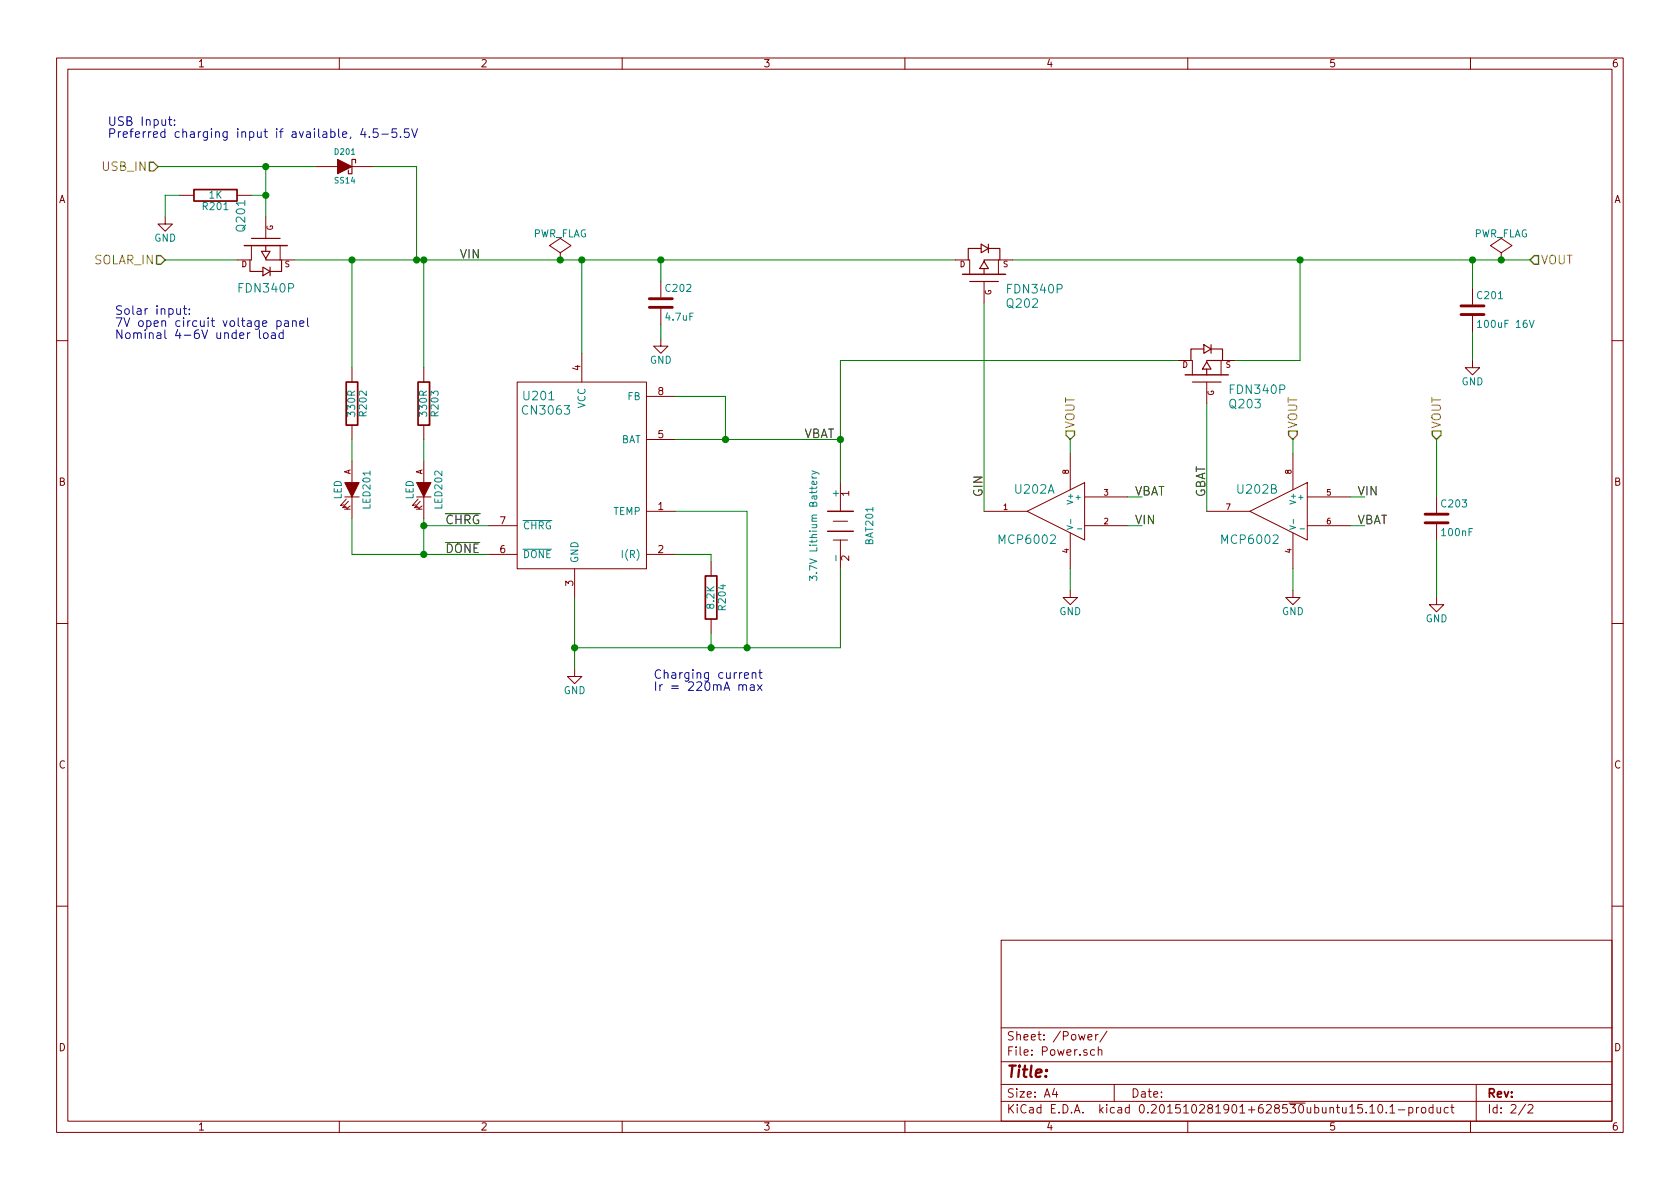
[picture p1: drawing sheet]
EESchema Schematic File Version 2
LIBS:freetronics_schematic
LIBS:power
LIBS:device
LIBS:transistors
LIBS:conn
LIBS:linear
LIBS:regul
LIBS:74xx
LIBS:cmos4000
LIBS:adc-dac
LIBS:memory
LIBS:xilinx
LIBS:microcontrollers
LIBS:dsp
LIBS:microchip
LIBS:analog_switches
LIBS:motorola
LIBS:texas
LIBS:intel
LIBS:audio
LIBS:interface
LIBS:digital-audio
LIBS:philips
LIBS:display
LIBS:cypress
LIBS:siliconi
LIBS:opto
LIBS:atmel
LIBS:contrib
LIBS:valves
LIBS:ESPlant
LIBS:ESP8266
LIBS:ESPlant-cache
EELAYER 25 0
EELAYER END
$Descr A4 11693 8268
encoding utf-8
Sheet 2 2
Title ""
Date ""
Rev ""
Comp ""
Comment1 ""
Comment2 ""
Comment3 ""
Comment4 ""
$EndDescr
$Comp
L CN3063 U201
U 1 1
P 4050 3250
F 0 "U201" H 3750 3750 60  0000 C CNN
F 1 "CN3063" H 3800 3650 60  0000 C CNN
F 2 "" H 3800 2900 60  0000 C CNN
F 3 "" H 3800 2900 60  0000 C CNN
	1    4050 3250
	1    0    0    -1  
$EndComp
Text HLabel 1100 1150 0    60   Input ~ 0
USB_IN
Text HLabel 1150 1800 0    60   Input ~ 0
SOLAR_IN
$Comp
L BATTERY BAT201
U 1 1
P 5850 3650
F 0 "BAT201" H 5850 3850 50  0000 C CNN
F 1 "3.7V Lithium Battery" H 5850 3460 50  0000 C CNN
F 2 "" H 5850 3650 60  0000 C CNN
F 3 "" H 5850 3650 60  0000 C CNN
	1    5850 3650
	0    1    1    0   
$EndComp
$Comp
L GND #PWR202
U 1 1
P 4000 4650
F 0 "#PWR202" H 4000 4400 50  0001 C CNN
F 1 "GND" H 4000 4500 50  0000 C CNN
F 2 "" H 4000 4650 60  0000 C CNN
F 3 "" H 4000 4650 60  0000 C CNN
	1    4000 4650
	1    0    0    -1  
$EndComp
$Comp
L R R204
U 1 1
P 4950 4150
F 0 "R204" V 5030 4150 50  0000 C CNN
F 1 "8.2K" V 4950 4150 50  0000 C CNN
F 2 "" V 4880 4150 30  0000 C CNN
F 3 "" H 4950 4150 30  0000 C CNN
	1    4950 4150
	1    0    0    -1  
$EndComp
$Comp
L MOSFET_P Q201
U 1 1
P 1850 1700
F 0 "Q201" H 1760 1870 60  0000 R CNN
F 1 "FDN340P" V 2150 1900 60  0000 R CNN
F 2 "" H 1850 1700 60  0000 C CNN
F 3 "" H 1850 1700 60  0000 C CNN
	1    1850 1700
	0    -1   1    0   
$EndComp
$Comp
L DIODE_SCHOTTKY D201
U 1 1
P 2400 1150
F 0 "D201" H 2400 1250 40  0000 C CNN
F 1 "SS14" H 2400 1050 40  0000 C CNN
F 2 "" H 2400 1150 60  0000 C CNN
F 3 "" H 2400 1150 60  0000 C CNN
	1    2400 1150
	1    0    0    -1  
$EndComp
$Comp
L R R201
U 1 1
P 1500 1350
F 0 "R201" V 1580 1350 50  0000 C CNN
F 1 "1K" V 1500 1350 50  0000 C CNN
F 2 "" H 1500 1350 60  0000 C CNN
F 3 "" H 1500 1350 60  0000 C CNN
	1    1500 1350
	0    1    1    0   
$EndComp
$Comp
L GND #PWR201
U 1 1
P 1150 1500
F 0 "#PWR201" H 1150 1250 50  0001 C CNN
F 1 "GND" H 1150 1350 50  0000 C CNN
F 2 "" H 1150 1500 60  0000 C CNN
F 3 "" H 1150 1500 60  0000 C CNN
	1    1150 1500
	1    0    0    -1  
$EndComp
$Comp
L LED LED202
U 1 1
P 2950 3400
F 0 "LED202" H 2950 3500 50  0000 C CNN
F 1 "LED" H 2950 3300 50  0000 C CNN
F 2 "" H 2950 3400 60  0000 C CNN
F 3 "" H 2950 3400 60  0000 C CNN
	1    2950 3400
	0    1    1    0   
$EndComp
$Comp
L R R203
U 1 1
P 2950 2800
F 0 "R203" V 3030 2800 50  0000 C CNN
F 1 "330R" V 2950 2800 50  0000 C CNN
F 2 "" H 2950 2800 60  0000 C CNN
F 3 "" H 2950 2800 60  0000 C CNN
	1    2950 2800
	1    0    0    -1  
$EndComp
Text Label 3200 1800 0    60   ~ 0
VIN
$Comp
L LED LED201
U 1 1
P 2450 3400
F 0 "LED201" H 2450 3500 50  0000 C CNN
F 1 "LED" H 2450 3300 50  0000 C CNN
F 2 "" H 2450 3400 60  0000 C CNN
F 3 "" H 2450 3400 60  0000 C CNN
	1    2450 3400
	0    1    1    0   
$EndComp
$Comp
L R R202
U 1 1
P 2450 2800
F 0 "R202" V 2530 2800 50  0000 C CNN
F 1 "330R" V 2450 2800 50  0000 C CNN
F 2 "" H 2450 2800 60  0000 C CNN
F 3 "" H 2450 2800 60  0000 C CNN
	1    2450 2800
	1    0    0    -1  
$EndComp
Text Label 3100 3650 0    60   ~ 0
~CHRG
Text Label 3100 3850 0    60   ~ 0
~DONE
Wire Wire Line
	5050 3050 5050 2750
Wire Wire Line
	5050 2750 4700 2750
Connection ~ 5050 3050
Wire Wire Line
	4700 3550 5200 3550
Wire Wire Line
	5200 3550 5200 4500
Wire Wire Line
	4000 4150 4000 4500
Wire Wire Line
	4000 4500 4000 4650
Wire Wire Line
	4950 3900 4950 3850
Wire Wire Line
	4950 3850 4700 3850
Wire Wire Line
	4050 1800 4050 2450
Connection ~ 4050 1800
Wire Wire Line
	1150 1800 1650 1800
Wire Wire Line
	1850 1150 1850 1350
Wire Wire Line
	1850 1350 1850 1500
Wire Wire Line
	1100 1150 1850 1150
Wire Wire Line
	1850 1150 2200 1150
Connection ~ 1850 1150
Wire Wire Line
	2600 1150 2900 1150
Wire Wire Line
	2900 1150 2900 1800
Connection ~ 2900 1800
Wire Wire Line
	1750 1350 1850 1350
Connection ~ 1850 1350
Wire Wire Line
	1150 1350 1250 1350
Wire Wire Line
	1150 1350 1150 1500
Wire Wire Line
	2050 1800 2450 1800
Wire Wire Line
	2450 1800 2900 1800
Wire Wire Line
	2900 1800 2950 1800
Wire Wire Line
	2950 1800 3900 1800
Wire Wire Line
	3900 1800 4050 1800
Wire Wire Line
	4050 1800 4600 1800
Wire Wire Line
	4600 1800 6650 1800
Wire Wire Line
	2950 3650 3400 3650
Wire Wire Line
	2950 2550 2950 1800
Connection ~ 2950 1800
Wire Wire Line
	2950 3600 2950 3650
Wire Wire Line
	2950 3650 2950 3850
Connection ~ 2950 3650
Wire Wire Line
	2950 3050 2950 3200
Connection ~ 2950 3850
Wire Wire Line
	6850 2100 6850 3550
Wire Wire Line
	2450 3850 2950 3850
Wire Wire Line
	2950 3850 3400 3850
Wire Wire Line
	2450 3050 2450 3200
Wire Wire Line
	2450 2550 2450 1800
Connection ~ 2450 1800
Wire Wire Line
	2450 3600 2450 3850
$Comp
L MOSFET_P Q202
U 1 1
P 6850 1900
F 0 "Q202" V 6650 1750 60  0000 R CNN
F 1 "FDN340P" V 6750 1750 60  0000 R CNN
F 2 "" H 6850 1900 60  0000 C CNN
F 3 "" H 6850 1900 60  0000 C CNN
	1    6850 1900
	0    -1   -1   0   
$EndComp
Text Notes 750  950  0    60   ~ 0
USB Input:\nPreferred charging input if available, 4.5-5.5V
Text Notes 800  2350 0    60   ~ 0
Solar input:\n7V open circuit voltage panel\nNominal 4-6V under load
Text Notes 4550 4800 0    60   ~ 0
Charging current\nIr = 220mA max
Wire Wire Line
	4000 4500 4950 4500
Wire Wire Line
	4950 4500 5200 4500
Wire Wire Line
	5200 4500 5850 4500
Connection ~ 4000 4500
Wire Wire Line
	4950 4400 4950 4500
Connection ~ 4950 4500
Connection ~ 5200 4500
$Comp
L GND #PWR204
U 1 1
P 7450 4100
F 0 "#PWR204" H 7450 3850 50  0001 C CNN
F 1 "GND" H 7450 3950 50  0000 C CNN
F 2 "" H 7450 4100 60  0000 C CNN
F 3 "" H 7450 4100 60  0000 C CNN
	1    7450 4100
	-1   0    0    -1  
$EndComp
$Comp
L MOSFET_P Q203
U 1 1
P 8400 2600
F 0 "Q203" V 8200 2450 60  0000 R CNN
F 1 "FDN340P" V 8300 2450 60  0000 R CNN
F 2 "" H 8400 2600 60  0000 C CNN
F 3 "" H 8400 2600 60  0000 C CNN
	1    8400 2600
	0    -1   -1   0   
$EndComp
Wire Wire Line
	4700 3050 5050 3050
Wire Wire Line
	5050 3050 5850 3050
Connection ~ 5850 3050
Wire Wire Line
	5850 2500 5850 3050
Wire Wire Line
	5850 3050 5850 3350
Wire Wire Line
	5850 2500 8200 2500
Wire Wire Line
	8400 2800 8400 3550
Text Label 5600 3050 0    60   ~ 0
VBAT
Connection ~ 9050 1800
Wire Wire Line
	8600 2500 9050 2500
Text Label 8400 3450 1    60   ~ 0
GBAT
Text Label 6850 3450 1    60   ~ 0
GIN
Wire Wire Line
	7050 1800 9050 1800
Wire Wire Line
	9050 1800 10250 1800
Wire Wire Line
	10250 1800 10450 1800
Wire Wire Line
	10450 1800 10650 1800
Wire Wire Line
	10250 1800 10250 2000
Text HLabel 10650 1800 2    60   Input ~ 0
VOUT
Connection ~ 10250 1800
Wire Wire Line
	10250 2300 10250 2500
$Comp
L GND #PWR207
U 1 1
P 10250 2500
F 0 "#PWR207" H 10250 2250 50  0001 C CNN
F 1 "GND" H 10250 2350 50  0000 C CNN
F 2 "" H 10250 2500 60  0000 C CNN
F 3 "" H 10250 2500 60  0000 C CNN
	1    10250 2500
	1    0    0    -1  
$EndComp
$Comp
L LM193 U202
U 1 1
P 7350 3550
F 0 "U202" H 7500 3700 60  0000 C CNN
F 1 "MCP6002" H 7550 3350 60  0000 C CNN
F 2 "" H 7350 3550 60  0000 C CNN
F 3 "" H 7350 3550 60  0000 C CNN
	1    7350 3550
	-1   0    0    -1  
$EndComp
$Comp
L LM193 U202
U 2 1
P 8900 3550
F 0 "U202" H 9050 3700 60  0000 C CNN
F 1 "MCP6002" H 9100 3350 60  0000 C CNN
F 2 "" H 8900 3550 60  0000 C CNN
F 3 "" H 8900 3550 60  0000 C CNN
	2    8900 3550
	-1   0    0    -1  
$EndComp
Wire Wire Line
	7450 4100 7450 3950
Wire Wire Line
	9050 2500 9050 1800
Wire Wire Line
	7450 3150 7450 3050
Text HLabel 7450 3050 1    60   Input ~ 0
VOUT
Wire Wire Line
	9000 3150 9000 3050
Text HLabel 9000 3050 1    60   Input ~ 0
VOUT
$Comp
L GND #PWR205
U 1 1
P 9000 4100
F 0 "#PWR205" H 9000 3850 50  0001 C CNN
F 1 "GND" H 9000 3950 50  0000 C CNN
F 2 "" H 9000 4100 60  0000 C CNN
F 3 "" H 9000 4100 60  0000 C CNN
	1    9000 4100
	-1   0    0    -1  
$EndComp
Wire Wire Line
	9000 4100 9000 3950
Wire Wire Line
	7850 3650 7950 3650
Wire Wire Line
	7850 3450 7950 3450
Wire Wire Line
	9400 3450 9500 3450
Wire Wire Line
	9400 3650 9500 3650
Text Label 9450 3650 0    60   ~ 0
VBAT
Text Label 7900 3450 0    60   ~ 0
VBAT
Text Label 7900 3650 0    60   ~ 0
VIN
Text Label 9450 3450 0    60   ~ 0
VIN
$Comp
L C C201
U 1 1
P 10250 2150
F 0 "C201" H 10275 2250 50  0000 L CNN
F 1 "100uF 16V" H 10275 2050 50  0000 L CNN
F 2 "" H 10288 2000 30  0000 C CNN
F 3 "" H 10250 2150 60  0000 C CNN
	1    10250 2150
	1    0    0    -1  
$EndComp
Wire Wire Line
	5850 4500 5850 3950
$Comp
L PWR_FLAG #FLG202
U 1 1
P 10450 1800
F 0 "#FLG202" H 10450 1895 50  0001 C CNN
F 1 "PWR_FLAG" H 10450 1980 50  0000 C CNN
F 2 "" H 10450 1800 60  0000 C CNN
F 3 "" H 10450 1800 60  0000 C CNN
	1    10450 1800
	1    0    0    -1  
$EndComp
Connection ~ 10450 1800
$Comp
L PWR_FLAG #FLG201
U 1 1
P 3900 1800
F 0 "#FLG201" H 3900 1895 50  0001 C CNN
F 1 "PWR_FLAG" H 3900 1980 50  0000 C CNN
F 2 "" H 3900 1800 60  0000 C CNN
F 3 "" H 3900 1800 60  0000 C CNN
	1    3900 1800
	1    0    0    -1  
$EndComp
Connection ~ 3900 1800
$Comp
L C C203
U 1 1
P 10000 3600
F 0 "C203" H 10025 3700 50  0000 L CNN
F 1 "100nF" H 10025 3500 50  0000 L CNN
F 2 "" H 10038 3450 30  0000 C CNN
F 3 "" H 10000 3600 60  0000 C CNN
	1    10000 3600
	1    0    0    -1  
$EndComp
Wire Wire Line
	10000 3450 10000 3050
Wire Wire Line
	10000 3750 10000 4150
$Comp
L GND #PWR206
U 1 1
P 10000 4150
F 0 "#PWR206" H 10000 3900 50  0001 C CNN
F 1 "GND" H 10000 4000 50  0000 C CNN
F 2 "" H 10000 4150 60  0000 C CNN
F 3 "" H 10000 4150 60  0000 C CNN
	1    10000 4150
	1    0    0    -1  
$EndComp
Text HLabel 10000 3050 1    60   Input ~ 0
VOUT
$Comp
L C C202
U 1 1
P 4600 2100
F 0 "C202" H 4625 2200 50  0000 L CNN
F 1 "4.7uF" H 4625 2000 50  0000 L CNN
F 2 "" H 4638 1950 30  0000 C CNN
F 3 "" H 4600 2100 60  0000 C CNN
	1    4600 2100
	1    0    0    -1  
$EndComp
Wire Wire Line
	4600 1950 4600 1800
Connection ~ 4600 1800
Wire Wire Line
	4600 2250 4600 2350
$Comp
L GND #PWR203
U 1 1
P 4600 2350
F 0 "#PWR203" H 4600 2100 50  0001 C CNN
F 1 "GND" H 4600 2200 50  0000 C CNN
F 2 "" H 4600 2350 60  0000 C CNN
F 3 "" H 4600 2350 60  0000 C CNN
	1    4600 2350
	1    0    0    -1  
$EndComp
$EndSCHEMATC
